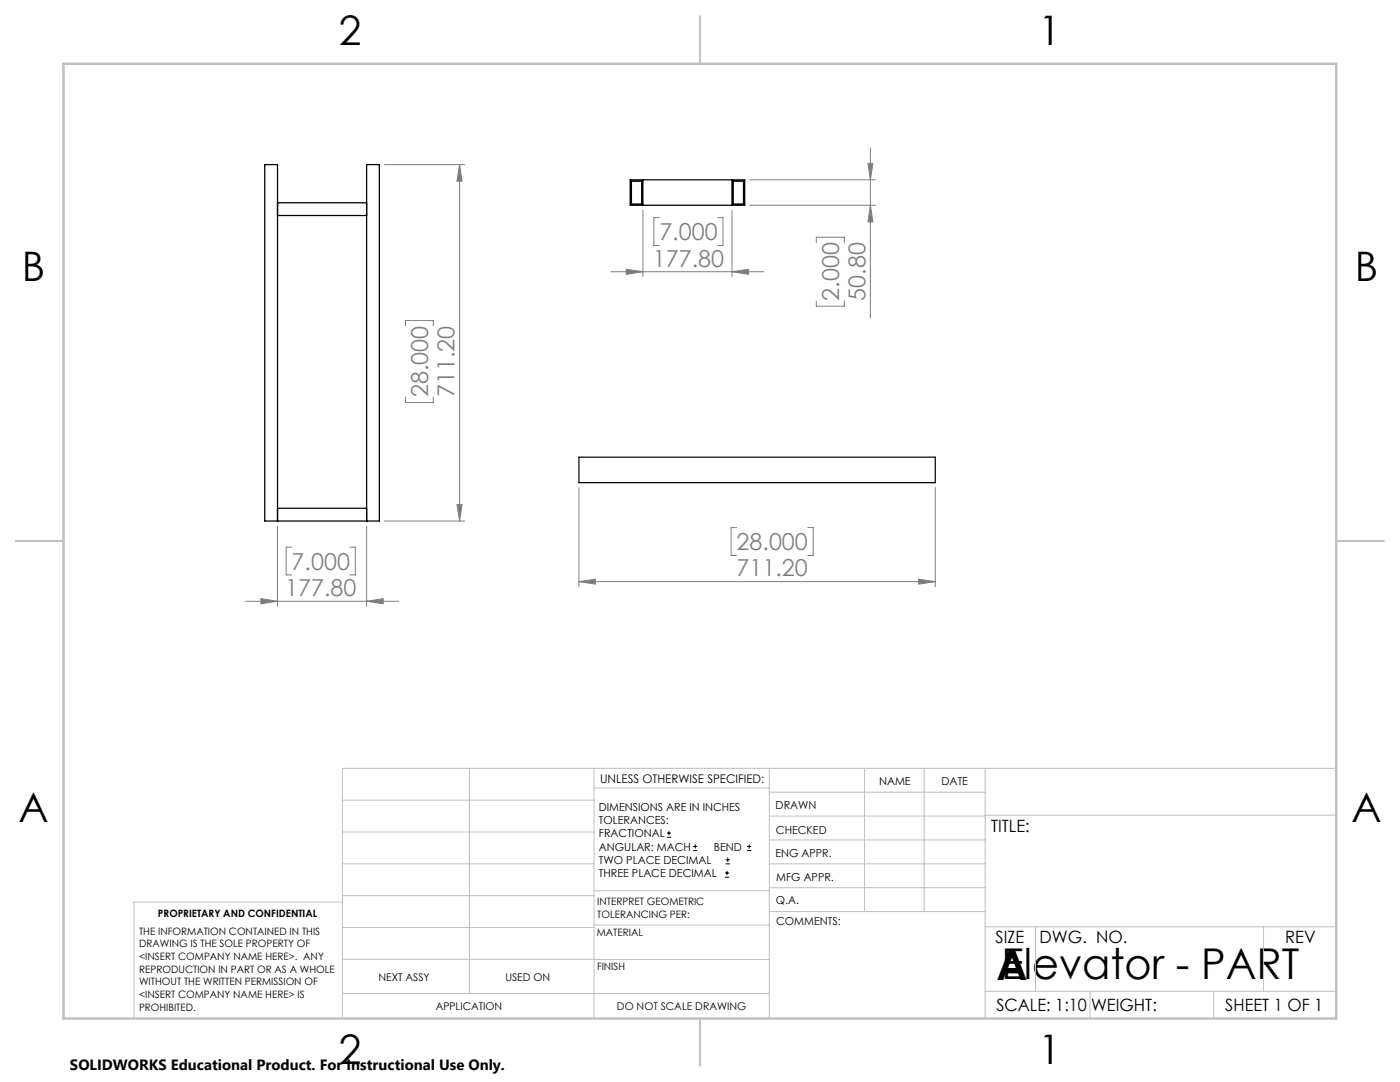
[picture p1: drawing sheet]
<svg xmlns="http://www.w3.org/2000/svg" width="279mm" height="216mm" viewBox="0 0 279 216" stroke-linecap="round" stroke-linejoin="round" font-family="sans-serif">
<g fill="none" stroke="#000" stroke-width=".2">
<path d="M133.1 167.1h.8M133.1 166.2h.8M133.5 165.8v.9M138.3 169.7h.8M138.3 168.9h.8M138.7 168.5v.8M144.7 175h.8M144.7 174.2h.8M144.8 172.4h.9M144.8 171.6h.9M145.1 173.8v.8M145.2 171.1v.9"/>
<path d="M149.1 169.7h.8M149.1 168.9h.8M149.5 168.5v.8"/>
</g>
<g fill="none" stroke="#808080" stroke-width=".2">
<path d="M76.7 32.8h16M91.7 32.8v71.2M91.7 32.8l.5 3.4h-1zM149.6 35.9h25.1M173.2 32.6h1l-.5 3.3zM173.7 29.5v34M122 54.2h30.4M125 53.7l3.3 .5-3.3 .6zM128.3 42v13.2M131.6 43.4h-1.1v5.6h1.1M143.2 43.4h1.1v5.6h-1.1M146.1 42v13.2"/>
<path d="M146.1 54.2l3.3-.5v1.1zM149.6 41h25.1M162.9 48.4v-1.1h5.6v1.1M173.7 41l.5 3.3h-1zM80.9 65v-1h5.6v1M80.9 79.2v1.1h5.6v-1.1M162.9 60v1.1h5.6v-1.1M115.5 97.3v19.8M186.7 97.3v19.8M49 120h30.5M52.1 119.5l3.3 .5-3.3 .5zM55.4 105v16"/>
<path d="M58.2 109.2h-1.1v5.5h1.1M69.8 109.2h1.1v5.5h-1.1M73.2 120l3.3-.5v1zM73.2 105v16M76.7 104h16M91.2 100.7h1l-.5 3.3zM115.5 116.1l3.3-.5v1zM115.5 116.1h71.2M147 105.3h-1.1v5.5h1.1M161.2 105.3h1.1v5.5h-1.1M183.3 115.6l3.4 .5-3.4 .5z"/>
</g>
<g fill="none" stroke="#c0c0c0" stroke-width=".2">
<path d="M68.3 159.7h50.3M93.7 153.3v44.9M118.6 153.3v49.9M118.6 157.2h34.9M153.5 153.3v49.9M153.5 158.1h43.1M172.5 153.3v28.6M184.4 153.3v28.6M196.6 153.3v49.9M266.7 153.3h-198.4v49.9M68.3 178.7h50.3M68.3 172.4h50.3"/>
<path d="M68.3 166h50.3M68.3 180h-41.6v23.2M118.6 177.7h35M153.5 167.6h43.1M153.5 162.8h43.1M153.5 172.4h43.1M153.5 177.1h43.1M196.6 162.7h70.1M68.3 198.2h85.2M68.3 191.4l85.2 .1M68.3 185.1h50.3M118.6 184.6h35"/>
<path d="M153.6 181.9h43M196.6 197.8h70.1M196.6 184.9h70.1M206.7 184.9v12.9M217.5 197.8v5.4M242.2 197.8v5.4M252.2 184.9v12.9"/>
</g>
<path d="M139.7 3.2v9.5M3.1 107.9h9.6M266.7 107.9h9.5M139.7 203.2v9.6" fill="none" stroke="#c0c0c0" stroke-width=".25"/>
<path d="M12.7 12.7h254v190.5h-254z" fill="none" stroke="#c0c0c0" stroke-width=".5"/>
<g fill="#808080">
<path d="M73.2 120l3.3-.5v1zM52.1 119.5l3.3 .5-3.3 .5z"/>
<path d="M125 53.7l3.3 .5-3.3 .6zM146.1 54.2l3.3-.5v1.1z"/>
<path d="M183.3 115.6l3.4 .5-3.4 .5zM115.5 116.1l3.3-.5v1z"/>
<path d="M91.2 100.7h1l-.5 3.3zM91.7 32.8l.5 3.4h-1z"/>
<path d="M173.2 32.6h1l-.5 3.3zM173.7 41l.5 3.3h-1z"/>
</g>
<path d="M125.8 35.9h22.8v5.1h-22.8zM126 36.2h2.1v4.5h-2.1zM128.3 35.9v5.1M146.1 35.9v5.1M146.3 36.2h2.1v4.5h-2.1zM55.4 40.5h17.8M55.4 43h17.8M115.5 91.2h71.2v5.1h-71.2zM55.4 104v-71.2h-2.6v71.2h22.9v-71.2h-2.5v71.2M55.4 101.4h17.8" fill="none" stroke="#000" stroke-width=".25"/>
<g font-size="8.5">
<text x="198.9" y="195.5">A</text>
<text x="199.9" y="195.4">Elevator - PART</text>
</g>
<g font-size="8.1">
<text x="67.6" y="8.9">2</text>
<text x="207.3" y="8.9">1</text>
<text x="4.4" y="56.2">B</text>
<text x="270.4" y="56.2">B</text>
<text x="3.7" y="164.1">A</text>
<text x="269.7" y="164.1">A</text>
<text x="67.6" y="212.4">2</text>
<text x="207.3" y="212.4">1</text>
</g>
<g font-size="4.7" fill="#808080">
<text x="131.6" y="48">7.000</text>
<text x="130.3" y="53.2">177.80</text>
<text x="167.5" y="60" transform="rotate(-90 167.5 60)">2.000</text>
<text x="172.7" y="60" transform="rotate(-90 172.7 60)">50.80</text>
<text x="85.5" y="79.2" transform="rotate(-90 85.5 79.2)">28.000</text>
<text x="90.7" y="79.2" transform="rotate(-90 90.7 79.2)">711.20</text>
<text x="58.2" y="113.7">7.000</text>
<text x="147" y="109.8">28.000</text>
<text x="56.9" y="118.9">177.80</text>
<text x="147" y="115">711.20</text>
</g>
<g font-size="3.4">
<text x="197.8" y="166">TITLE:</text>
<text x="198.7" y="188.1">SIZE</text>
<text x="207.5" y="188.1">DWG. NO.</text>
<text x="256.5" y="188.2">REV</text>
<text x="198.8" y="201.7">SCALE: 1:10</text>
<text x="217.7" y="201.8">WEIGHT:</text>
<text x="244.5" y="201.7">SHEET 1 OF 1</text>
</g>
<text font-size="3" x="14" y="213.5">SOLIDWORKS Educational Product. For Instructional Use Only.</text>
<text font-size="2.4" x="119.8" y="156.2">UNLESS OTHERWISE SPECIFIED:</text>
<g font-size="2.2">
<text x="119.5" y="161.8">DIMENSIONS ARE IN INCHES</text>
<text x="154.8" y="161.4">DRAWN</text>
<text x="175.4" y="156.6">NAME</text>
<text x="187.9" y="156.7">DATE</text>
<text x="119.5" y="164.4">TOLERANCES:</text>
<text x="119.5" y="167.1">FRACTIONAL</text>
<text x="154.9" y="166.3">CHECKED</text>
<text x="119.5" y="169.7">ANGULAR: MACH</text>
<text x="119.5" y="172.4">TWO PLACE DECIMAL</text>
<text x="142.5" y="169.7">BEND</text>
<text x="154.8" y="171">ENG APPR.</text>
<text x="119.5" y="175">THREE PLACE DECIMAL</text>
<text x="154.9" y="175.7">MFG APPR.</text>
<text x="154.9" y="180.4">Q.A.</text>
<text x="154.9" y="184.6">COMMENTS:</text>
</g>
<g font-size="2.1">
<text x="75.5" y="195.7">NEXT ASSY</text>
<text x="100.9" y="195.7">USED ON</text>
<text x="86.9" y="201.5">APPLICATION</text>
<text x="123.1" y="201.6">DO NOT SCALE DRAWING</text>
</g>
<g font-size="2">
<text x="31.5" y="182.9">PROPRIETARY AND CONFIDENTIAL</text>
<text x="119.2" y="180.6">INTERPRET GEOMETRIC</text>
<text x="119.2" y="183.1">TOLERANCING PER:</text>
<text x="27.8" y="186.5">THE INFORMATION CONTAINED IN THIS</text>
<text x="27.8" y="189">DRAWING IS THE SOLE PROPERTY OF</text>
<text x="27.8" y="191.6">&lt;INSERT COMPANY NAME HERE&gt;. ANY</text>
<text x="119.1" y="186.7">MATERIAL</text>
<text x="27.8" y="194.1">REPRODUCTION IN PART OR AS A WHOLE</text>
<text x="27.8" y="196.6">WITHOUT THE WRITTEN PERMISSION OF</text>
<text x="119.1" y="193.5">FINISH</text>
<text x="27.8" y="199.1">&lt;INSERT COMPANY NAME HERE&gt; IS</text>
<text x="27.8" y="201.7">PROHIBITED.</text>
</g>
</svg>
